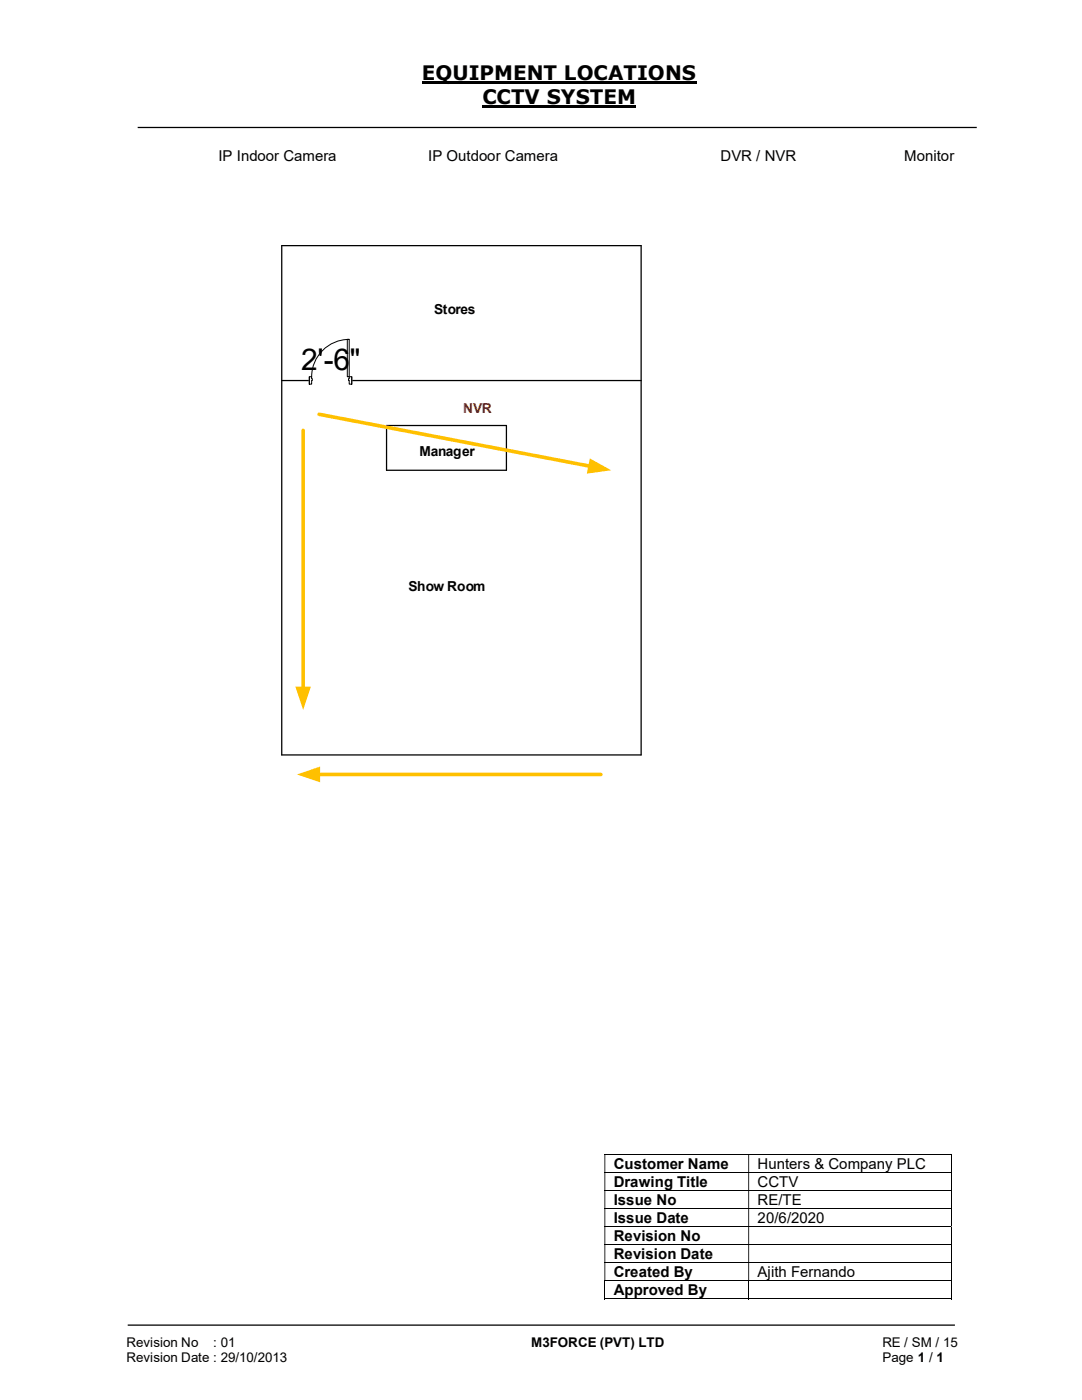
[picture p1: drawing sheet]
<svg xmlns="http://www.w3.org/2000/svg" width="216mm" height="279mm" viewBox="0 0 216 279" stroke-linecap="round" stroke-linejoin="round" font-family="sans-serif">
<path d="M84.2 16.5h54.8M96.3 21.3h30.7" fill="none" stroke="#000" stroke-width=".42"/>
<path d="M27.5 25.4h167.4M56.2 75.9h71.7M77.1 84.9h23.9M56.2 150.7v-101.7h71.7v101.7M25.5 264.5h165" fill="none" stroke="#000" stroke-width=".25"/>
<g fill="none" stroke="#000" stroke-width=".2">
<path d="M120.6 230.4h69.1M120.6 234h69.1M120.6 237.6h69.1M189.8 230.5v3.4M189.8 234.1v3.4M189.8 237.7v3.4M120.6 241.2h69.1M120.6 244.8h69.1M120.6 248.4h69.1M120.6 252h69.1M120.6 255.6h69.1M120.6 259.2h28.7"/>
<path d="M120.7 255.7v3.6M149.4 255.7v3.6M149.5 259.2h40.2M189.8 241.3v3.4M189.8 244.9v3.4M189.8 248.5v3.4M189.8 252.1v3.4M189.8 255.7v3.6"/>
</g>
<g fill="#000">
<path d="M189.7 230.3h.2v.2h-.2zM120.6 230.5h.2v3.4h-.2zM149.3 230.5h.2v3.4h-.2z" fill-rule="evenodd"/>
<path d="M189.7 233.9h.2v.2h-.2zM120.6 234.1h.2v3.4h-.2zM149.3 234.1h.2v3.4h-.2z" fill-rule="evenodd"/>
<path d="M189.7 237.5h.2v.2h-.2zM120.6 237.7h.2v3.4h-.2zM149.3 237.7h.2v3.4h-.2z" fill-rule="evenodd"/>
<path d="M189.7 241.1h.2v.2h-.2zM120.6 241.3h.2v3.4h-.2zM149.3 241.3h.2v3.4h-.2z" fill-rule="evenodd"/>
<path d="M189.7 244.7h.2v.2h-.2zM120.6 244.9h.2v3.4h-.2zM149.3 244.9h.2v3.4h-.2z" fill-rule="evenodd"/>
<path d="M189.7 248.3h.2v.2h-.2zM120.6 248.5h.2v3.4h-.2zM149.3 248.5h.2v3.4h-.2z" fill-rule="evenodd"/>
<path d="M189.7 251.9h.2v.2h-.2zM120.6 252.1h.2v3.4h-.2zM149.3 252.1h.2v3.4h-.2z" fill-rule="evenodd"/>
</g>
<path d="M189.7 255.5h.2v.2h-.2zM189.7 259.1h.2v.2h-.2z" fill="#000"/>
<path d="M63.5 154.6h56.4" fill="none" stroke="#ffc000" stroke-width=".72"/>
<path d="M59.2 154.6l4.7-1.6v3.1z" fill="#ffc000"/>
<path d="M56.2 150.7h71.7" fill="none" stroke="#000" stroke-width=".25"/>
<path d="M61.7 75.1h8.5v1.6h-8.5z" fill="#fff"/>
<path d="M61.7 75.1h8.5v1.6h-8.5z" fill="none" stroke="#fff" stroke-width=".2"/>
<path d="M69.7 75.2v1.5h.5v-1.5zM61.7 75.2h.5v1.5h-.5z" fill-rule="evenodd" fill="#fff"/>
<path d="M62.2 75.6v-.4h-.5v1.5h.5v-.8M69.7 75.6v-.4h.5v1.5h-.5v-.8" fill="none" stroke="#000" stroke-width=".2"/>
<path d="M69.6 75.6v.3h.1v-.3zM62.2 75.6h.1v.3h-.1z" fill-rule="evenodd" fill="#fff"/>
<path d="M61.7 75.2v1.5M62.2 75.6h.1v.3h-.1M69.7 75.6h-.1v.3h.1M69.7 67.7a7.5 7.5 0 0 0-7.5 7.5M70.2 75.2v1.5" fill="none" stroke="#000" stroke-width=".2"/>
<path d="M69.3 67.7h.4v7.5h-.4z" fill-rule="evenodd" fill="#fff"/>
<path d="M69.3 67.7h.4v7.5h-.4z" fill="none" stroke="#000" stroke-width=".2"/>
<path d="M77.1 84.9v9h23.9v-9" fill="none" stroke="#000" stroke-width=".25"/>
<path d="M63.7 82.7l54.1 10.3" fill="none" stroke="#ffc000" stroke-width=".72"/>
<path d="M117.7 91.5l4.3 2.4-4.9 .6z" fill="#ffc000"/>
<path d="M60.5 85.9v51.5" fill="none" stroke="#ffc000" stroke-width=".72"/>
<path d="M58.9 137h3.1l-1.5 4.7z" fill="#ffc000"/>
<text font-size="6" x="60.1" y="73.8">2'-6&quot;</text>
<g font-size="4">
<text x="84.2" y="16">EQUIPMENT LOCATIONS</text>
<text x="96.3" y="20.8">CCTV SYSTEM</text>
</g>
<g font-size="3">
<text x="43.6" y="32.1">IP Indoor Camera</text>
<text x="85.4" y="32.1">IP Outdoor Camera</text>
<text x="143.8" y="32.1">DVR / NVR</text>
<text x="180.4" y="32.1">Monitor</text>
<text x="122.5" y="233.3">Customer Name</text>
<text x="151.2" y="233.3">Hunters &amp; Company PLC</text>
<text x="122.5" y="236.8">Drawing Title</text>
<text x="151.2" y="236.8">CCTV</text>
<text x="122.5" y="240.5">Issue No</text>
<text x="122.5" y="244.1">Issue Date</text>
<text x="151.2" y="240.5">RE/TE</text>
<text x="151.2" y="244.1">20/6/2020</text>
<text x="122.5" y="247.7">Revision No</text>
<text x="122.5" y="251.2">Revision Date</text>
<text x="122.5" y="254.8">Created By</text>
<text x="151.2" y="254.8">Ajith Fernando</text>
<text x="122.5" y="258.5">Approved By</text>
</g>
<g font-size="2.7">
<text x="86.6" y="62.7">Stores</text>
<text x="83.7" y="91">Manager</text>
<text x="81.5" y="117.9">Show Room</text>
<text x="25.2" y="268.8">Revision No</text>
<text x="42.6" y="268.8">: 01</text>
<text x="106" y="268.8">M3FORCE (PVT) LTD</text>
<text x="176.1" y="268.8">RE / SM / 15</text>
<text x="25.2" y="271.8">Revision Date : 29/10/2013</text>
<text x="176.1" y="271.8">Page 1 / 1</text>
</g>
<text font-size="2.7" fill="#c00000" x="92.4" y="82.5">NVR</text>
</svg>
